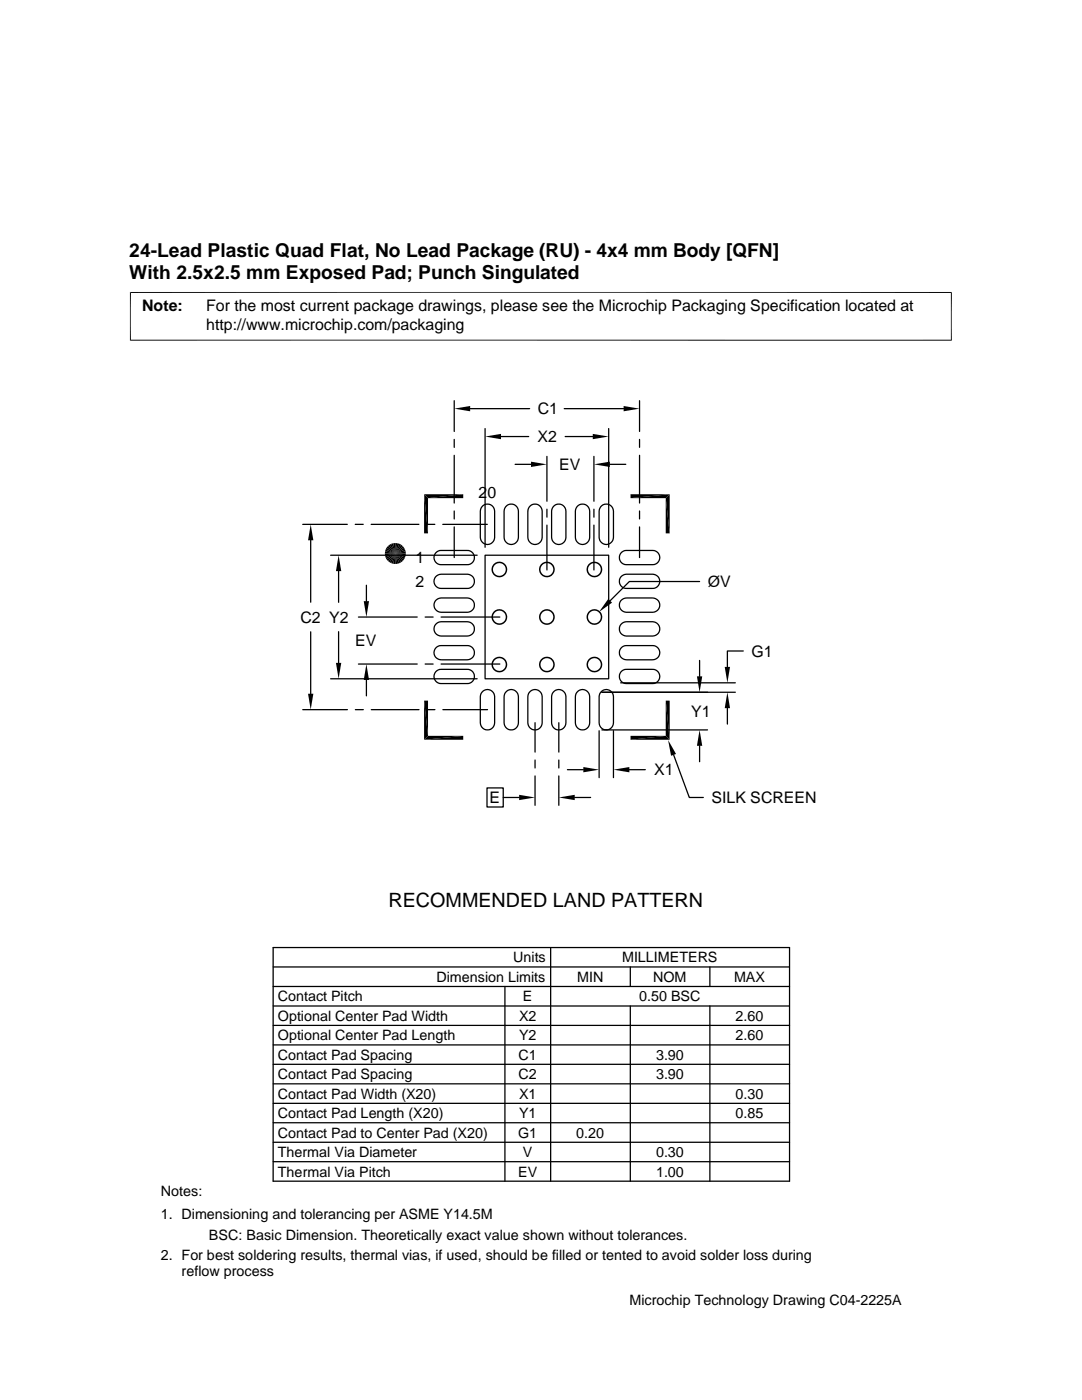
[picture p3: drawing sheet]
<svg xmlns="http://www.w3.org/2000/svg" width="216mm" height="279mm" viewBox="0 0 216 279" stroke-linecap="round" stroke-linejoin="round" font-family="sans-serif">
<g fill="none" stroke="#000" stroke-width=".25">
<path d="M90.6 80v6.1M127.6 80v6.1M90.6 87.7v1.6M90.6 90.9v9.5M93.8 81.6h11.9M96.8 85.5v23.7M100 87.1h5.5M102.8 92.7h3.2M109.1 91.1v8.9M112.6 81.6h11.8M112.8 87.1h5.5M118.5 91.1v8.9"/>
<path d="M121.5 85.5v23.7M121.7 92.7h3.2M127.6 87.7v1.6M127.6 90.9v9.5M60.4 104.6h8.9M62 107.8v12.4M66 110.8h29.2M67.6 114v6.2M70.9 104.6h1.6M73.1 116.8v3.2M74.1 104.6h9.5M85.2 104.6h1.6"/>
<path d="M86.9 115.1l.5-.4 .6-.1h5.2a1.42 1.42 0 0 1 1.5 1.4 1.42 1.42 0 0 1-1.5 1.4h-5.2a1.42 1.42 0 0 1-1.3-.8 1.42 1.42 0 0 1 .2-1.5zM86.9 119.9l.5-.4 .6-.2h5.2a1.43 1.43 0 0 1 1.5 1.5 1.43 1.43 0 0 1-1.5 1.4h-5.2a1.43 1.43 0 0 1-1.3-.8 1.43 1.43 0 0 1 .2-1.5zM87.1 110.2l.9-.3h5.2a1.42 1.42 0 0 1 1.5 1.4 1.42 1.42 0 0 1-1.5 1.4h-5.2a1.42 1.42 0 0 1-1.3-1 1.42 1.42 0 0 1 .4-1.5zM88.3 104.6h8.9M90.6 102v1.6M90.6 105.2v6.1M96.4 100.9a1.42 1.42 0 0 1 1.5-.2 1.42 1.42 0 0 1 .8 1.3v5.3a1.43 1.43 0 0 1-1.4 1.4 1.43 1.43 0 0 1-1.5-1.4v-5.3l.2-.6zM96.8 110.8h24.7v24.7h-24.7zM101.1 100.9a1.42 1.42 0 0 1 1.5-.2 1.42 1.42 0 0 1 .8 1.3v5.3a1.43 1.43 0 0 1-1.4 1.4 1.43 1.43 0 0 1-1.4-1.4v-5.3l.1-.6zM105.9 100.9a1.42 1.42 0 0 1 1.5-.2 1.42 1.42 0 0 1 .8 1.3v5.3a1.43 1.43 0 0 1-1.4 1.4 1.43 1.43 0 0 1-1.5-1.4v-5.3l.2-.6zM109.1 101.6v1.6M109.1 104.8v8.9"/>
<path d="M110.4 101.1a1.42 1.42 0 0 1 1.6-.4 1.42 1.42 0 0 1 .9 1.3v5.3a1.43 1.43 0 0 1-1.4 1.4 1.43 1.43 0 0 1-1.4-1.4v-5.3zM115.1 101.1a1.42 1.42 0 0 1 1.6-.4 1.42 1.42 0 0 1 1 1.3v5.3a1.43 1.43 0 0 1-1.5 1.4 1.43 1.43 0 0 1-1.4-1.4v-5.3zM118.5 101.6v1.6M118.5 104.8v8.9M119.9 101.1a1.42 1.42 0 0 1 1.6-.4 1.42 1.42 0 0 1 .9 1.3v5.3a1.43 1.43 0 0 1-1.4 1.4 1.43 1.43 0 0 1-1.5-1.4v-5.3zM123.9 119.9l.5-.4 .6-.2h5.2a1.43 1.43 0 0 1 1.5 1.5 1.43 1.43 0 0 1-1.5 1.4h-5.2a1.43 1.43 0 0 1-1.3-.8 1.43 1.43 0 0 1 .2-1.5zM123.9 115.1l.5-.4 .6-.1h5.2a1.42 1.42 0 0 1 1.5 1.4 1.42 1.42 0 0 1-1.5 1.4h-5.2a1.42 1.42 0 0 1-1.3-.8 1.42 1.42 0 0 1 .2-1.5zM124.1 110.2l.9-.3h5.2a1.42 1.42 0 0 1 1.5 1.4 1.42 1.42 0 0 1-1.5 1.4h-5.2a1.42 1.42 0 0 1-1.3-1 1.42 1.42 0 0 1 .4-1.5zM127.6 102v1.6M127.6 105.2v6.1M139.6 116.1h-14l-3.8 3.8M62 126.1v12.4"/>
<path d="M66 135.5h29.2M67.6 126.1v6.2M71.5 132.5h11.7M71.5 123.1h11.7M73.1 135.7v3.2M84.8 132.5h1.6M84.8 123.1h1.6M87.1 124.4l.9-.3h5.2a1.43 1.43 0 0 1 1.5 1.4 1.43 1.43 0 0 1-1.5 1.4h-5.2a1.42 1.42 0 0 1-1.3-.9 1.42 1.42 0 0 1 .4-1.6zM87.1 129.1l.9-.3h5.2a1.42 1.42 0 0 1 1.5 1.5 1.42 1.42 0 0 1-1.5 1.4h-5.2a1.42 1.42 0 0 1-1.3-1 1.42 1.42 0 0 1 .4-1.6zM87.1 133.9l.9-.3h5.2a1.42 1.42 0 0 1 1.5 1.4 1.42 1.42 0 0 1-1.5 1.4h-5.2a1.42 1.42 0 0 1-1.3-.9 1.42 1.42 0 0 1 .4-1.6zM88 132.5h11.7M88 123.1h11.7"/>
<path d="M96.2 138.2a1.42 1.42 0 0 1 1.5-.5 1.42 1.42 0 0 1 1 1.3v5.3a1.43 1.43 0 0 1-1.4 1.4 1.43 1.43 0 0 1-1.5-1.4v-5.3zM100.9 138.2a1.42 1.42 0 0 1 1.6-.5 1.42 1.42 0 0 1 .9 1.3v5.3a1.43 1.43 0 0 1-1.4 1.4 1.43 1.43 0 0 1-1.4-1.4v-5.3zM105.6 138.2a1.42 1.42 0 0 1 1.6-.5 1.42 1.42 0 0 1 1 1.3v5.3a1.43 1.43 0 0 1-1.4 1.4 1.43 1.43 0 0 1-1.5-1.4v-5.3zM110.4 138.2a1.42 1.42 0 0 1 1.6-.5 1.42 1.42 0 0 1 .9 1.3v5.3a1.43 1.43 0 0 1-1.4 1.4 1.43 1.43 0 0 1-1.4-1.4v-5.3zM115.1 138.2a1.42 1.42 0 0 1 1.6-.5 1.42 1.42 0 0 1 1 1.3v5.3a1.43 1.43 0 0 1-1.5 1.4 1.43 1.43 0 0 1-1.4-1.4v-5.3zM119.9 138.2a1.42 1.42 0 0 1 1.5-.5 1.42 1.42 0 0 1 1 1.3v5.3a1.43 1.43 0 0 1-1.4 1.4 1.43 1.43 0 0 1-1.5-1.4v-5.3zM123.8 136.3h22.9M124.1 133.9l.9-.3h5.2a1.42 1.42 0 0 1 1.5 1.4 1.42 1.42 0 0 1-1.5 1.4h-5.2a1.42 1.42 0 0 1-1.3-.9 1.42 1.42 0 0 1 .4-1.6zM124.1 129.1l.9-.3h5.2a1.42 1.42 0 0 1 1.5 1.5 1.42 1.42 0 0 1-1.5 1.4h-5.2a1.42 1.42 0 0 1-1.3-1 1.42 1.42 0 0 1 .4-1.6zM124.1 124.4l.9-.3h5.2a1.43 1.43 0 0 1 1.5 1.4 1.43 1.43 0 0 1-1.5 1.4h-5.2a1.42 1.42 0 0 1-1.3-.9 1.42 1.42 0 0 1 .4-1.6zM139.6 131.8v3.2M146.7 138.2h-26.6"/>
<path d="M148.3 129.9h-3.2v3.2M60.4 141.6h8.9M70.9 141.6h1.6M74.1 141.6h9.5M85.2 141.6h1.6M88.4 141.6h8.9M97.2 157.2h3.2v3.9h-3.2zM100.4 159.2h3.2M106.8 144.2v5.9M106.8 151.7v1.6M106.8 154.9v5.8M111.5 144.2v5.9"/>
<path d="M111.5 151.7v1.6M111.5 154.9v5.8M113.2 153.6h3.2M114.7 159.2h3.2M119.5 145.8v9.4M120.1 145.7h21.1M122.4 145.8v9.4M125.6 153.6h3.2M134.4 150.6l3.1 8.6h2.8M139.6 148.8v3.2M145.1 141.3v3.2M54.5 193h103"/>
<path d="M54.5 189.1h103v46.6h-103zM54.5 196.9h103M100.8 196.9v38.8M109.9 189.1v46.6M125.8 193v3.9M141.6 193v3.9M54.5 216.3h103M54.5 204.6h103M54.5 200.8h103M54.5 208.5h103M54.5 212.4h103M125.8 200.8v34.9"/>
<path d="M141.6 200.8v34.9M54.5 220.2h103M54.5 228h103M54.5 224.1h103M54.5 231.8h103"/>
</g>
<g fill="none" stroke="#000" stroke-width=".3">
<circle cx="99.6" cy="113.7" r="1.42"/>
<circle cx="109.1" cy="113.7" r="1.42"/>
<circle cx="118.6" cy="113.7" r="1.42"/>
<circle cx="99.6" cy="123.1" r="1.42"/>
<circle cx="99.6" cy="132.6" r="1.42"/>
<circle cx="109.1" cy="123.1" r="1.42"/>
<circle cx="109.1" cy="132.6" r="1.42"/>
<circle cx="118.6" cy="123.1" r="1.42"/>
<circle cx="118.6" cy="132.6" r="1.42"/>
</g>
<path d="M26 58.3v9.7M189.8 58.3v9.7M189.9 58.4h-164M25.9 67.9h164" fill="none" stroke="#000" stroke-width=".2"/>
<g fill="#000">
<path d="M84.6 98.6h7.8l-7 .8zM85.4 99.4l7-.8v.8zM90.6 81.6l3.2-.6v1.1zM96.8 87.1l3.2-.5v1.1zM106 92.1l3.1 .6-3.1 .5zM118.3 86.6l3.2 .5-3.2 .6zM118.5 92.7l3.2-.6v1.1zM124.4 81l3.2 .6-3.2 .5zM125.8 98.6h7.8l-7.8 .8zM125.8 99.4l7.8-.8-.8 .8zM132.8 99.4l.8 7h-.8zM132.8 99.4l.8-.8v7.8z"/>
<path d="M62 104.6l.5 3.2h-1zM67.6 110.8l.5 3.2h-1.1zM72.6 120h1l-.5 3.1zM76.8 110.9l2.1-.4-2 .8zM76.9 109.7l2 .8-2.1-.5zM76.9 111.3l2-.8-1.8 1.1zM77.1 109.3l1.8 1.2-2-.8zM77.1 111.6l1.8-1.1-1.5 1.5zM77.4 109l1.5 1.5-1.8-1.2zM78.9 110.5l-1.2 1.7-.3-.2zM77.4 109l.3-.3 1.2 1.8zM78.9 110.5l-.8 1.9-.4-.2z"/>
<path d="M77.7 108.7l.4-.2 .8 2zM78.9 110.5l-.4 2-.4-.1zM78.1 108.5l.4-.1 .4 2.1zM78.9 110.5l.8 1.9-.4 .1zM79.3 108.4l.4 .1-.8 2zM78.9 110.5l1.2 1.7-.4 .2zM79.7 108.5l.4 .2-1.2 1.8zM78.9 110.5l1.5 1.5-.3 .2zM80.1 108.7l.3 .3-1.5 1.5zM78.9 110.5l1.7 1.1-.2 .4zM78.9 110.5l1.5-1.5 .2 .3zM78.9 110.5l1.9 .8-.2 .3z"/>
<path d="M78.9 110.5l1.7-1.2 .2 .4zM78.9 110.5l2 .4-.1 .4zM78.9 110.5l1.9-.8 .1 .3zM84.6 98.6l.8 7.8h-.8zM84.6 98.6l.8 .8v7zM61.5 138.5h1l-.5 3.1zM67 132.3h1.1l-.5 3.2zM73.1 132.5l.5 3.2h-1zM121.4 119.5l.7 .8-2.6 1.9zM132.8 139.8l.8 7.8-.8-.7zM132.8 139.8h.8v7.8zM139.1 135h1l-.5 3.2z"/>
<path d="M144.6 133.1h1.1l-.6 3.2zM84.6 139.8l.8 7.1-.8 .7zM84.6 139.8h.8v7.1zM84.6 147.6l7.8-.7v.7zM85.4 146.9h7l-7.8 .7zM103.6 158.6l3.2 .6-3.2 .5zM111.5 159.2l3.2-.6v1.1zM116.4 153.1l3.1 .5-3.1 .5zM122.4 153.6l3.2-.5v1zM125.8 146.9h7l-7 .7zM125.8 147.6l7-.7 .8 .7zM133.3 147.7l1.6 2.8-1 .3z"/>
<path d="M139.6 145.7l.5 3.1h-1zM145.1 138.2l.6 3.1h-1.1z"/>
</g>
<path d="M76.8 110.3h4.2M78.7 108.4v4.2" fill="none" stroke="#000" stroke-width=".42"/>
<path d="M79.1 108.4v4.2M81 110.7h-4.2" fill="none" stroke="#000" stroke-width=".4"/>
<text font-size="3.9" x="77.5" y="181.1">RECOMMENDED LAND PATTERN</text>
<g font-size="3.8">
<text x="25.8" y="51.4">24-Lead Plastic Quad Flat, No Lead Package (RU) - 4x4 mm Body [QFN]</text>
<text x="25.8" y="55.8">With 2.5x2.5 mm Exposed Pad; Punch Singulated</text>
</g>
<g font-size="3.2">
<text x="28.4" y="62.1">Note:</text>
<text x="41.1" y="62.1">For the most current package drawings, please see the Microchip Packaging Specification located at</text>
<text x="41.1" y="65.8">http://www.microchip.com/packaging</text>
<text x="107.3" y="82.7">C1</text>
<text x="107.3" y="88.3">X2</text>
<text x="111.6" y="93.8">EV</text>
<text x="95.5" y="99.4">20</text>
<text x="82.9" y="112.4">1</text>
<text x="82.9" y="117.1">2</text>
<text x="141.2" y="117.2">ØV</text>
<text x="60" y="124.3">C2 Y2</text>
<text x="70.9" y="129">EV</text>
<text x="149.9" y="131">G1</text>
<text x="137.9" y="143">Y1</text>
<text x="130.5" y="154.7">X1</text>
<text x="97.7" y="160.3">E</text>
<text x="142" y="160.3">SILK SCREEN</text>
</g>
<g font-size="2.9">
<text x="87.1" y="196">Dimension Limits</text>
<text x="102.4" y="192.1">Units</text>
<text x="115.2" y="196">MIN</text>
<text x="124.1" y="192.1">MILLIMETERS</text>
<text x="130.3" y="196">NOM</text>
<text x="146.5" y="196">MAX</text>
<text x="55.4" y="203.7">Optional Center Pad Width</text>
<text x="55.4" y="199.8">Contact Pitch</text>
<text x="103.6" y="203.7">X2</text>
<text x="104.4" y="199.8">E</text>
<text x="127.6" y="199.8">0.50 BSC</text>
<text x="146.8" y="203.7">2.60</text>
<text x="55.4" y="207.6">Optional Center Pad Length</text>
<text x="103.6" y="207.6">Y2</text>
<text x="146.8" y="207.6">2.60</text>
<text x="55.4" y="211.5">Contact Pad Spacing</text>
<text x="55.4" y="215.4">Contact Pad Spacing</text>
<text x="103.5" y="211.5">C1</text>
<text x="103.5" y="215.4">C2</text>
<text x="130.9" y="211.5">3.90</text>
<text x="130.9" y="215.4">3.90</text>
<text x="55.4" y="219.3">Contact Pad Width (X20)</text>
<text x="103.6" y="219.3">X1</text>
<text x="146.8" y="219.3">0.30</text>
<text x="55.4" y="223.2">Contact Pad Length (X20)</text>
<text x="55.4" y="227.1">Contact Pad to Center Pad (X20)</text>
<text x="103.4" y="227.1">G1</text>
<text x="103.6" y="223.2">Y1</text>
<text x="115" y="227.1">0.20</text>
<text x="146.8" y="223.2">0.85</text>
<text x="55.4" y="230.9">Thermal Via Diameter</text>
<text x="104.3" y="230.9">V</text>
<text x="130.9" y="230.9">0.30</text>
<text x="32.1" y="238.8">Notes:</text>
<text x="55.4" y="234.8">Thermal Via Pitch</text>
<text x="103.4" y="234.8">EV</text>
<text x="130.9" y="234.8">1.00</text>
<text x="32.1" y="243.4">1. Dimensioning and tolerancing per ASME Y14.5M</text>
<text x="32.1" y="251.4">2. For best soldering results, thermal vias, if used, should be filled or tented to avoid solder loss during</text>
<text x="41.7" y="247.4">BSC: Basic Dimension. Theoretically exact value shown without tolerances.</text>
<text x="36.2" y="254.7">reflow process</text>
<text x="125.6" y="260.5">Microchip Technology Drawing C04-2225A</text>
</g>
</svg>
